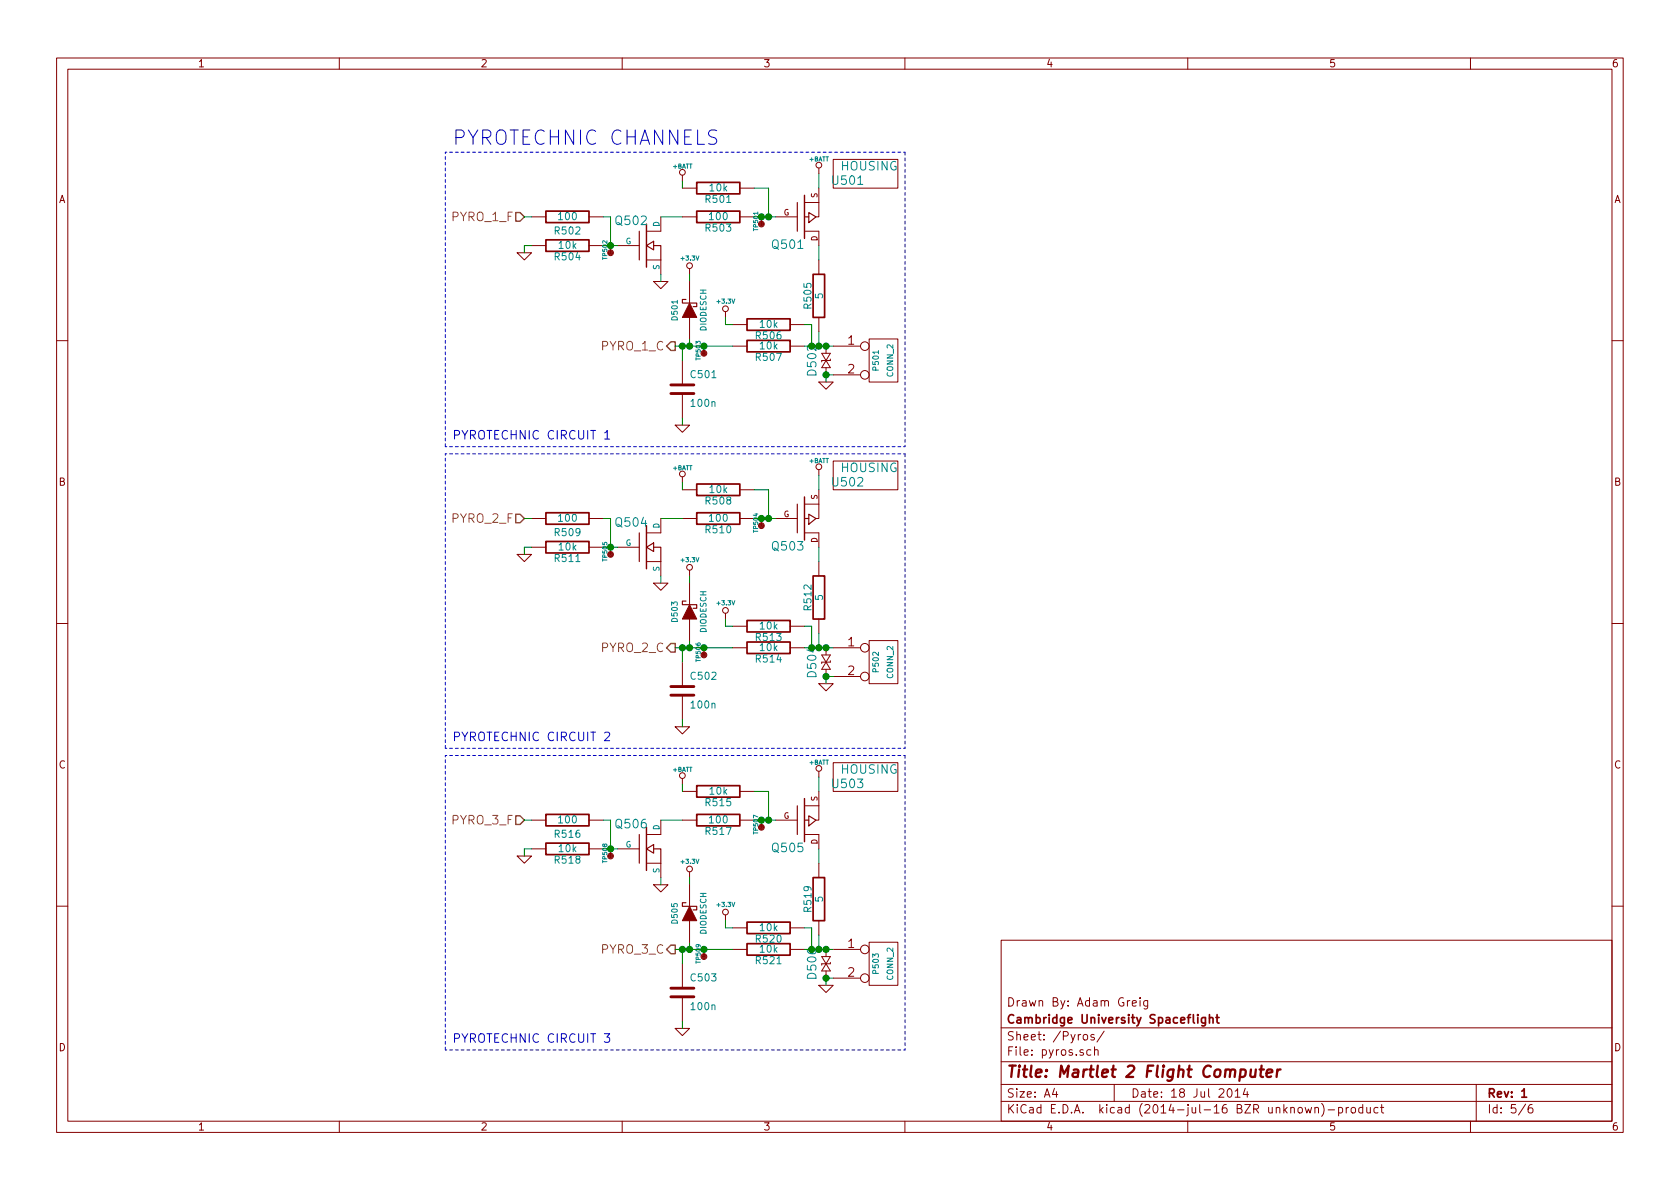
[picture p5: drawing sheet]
EESchema Schematic File Version 2
LIBS:power
LIBS:device
LIBS:transistors
LIBS:conn
LIBS:linear
LIBS:regul
LIBS:74xx
LIBS:cmos4000
LIBS:adc-dac
LIBS:memory
LIBS:xilinx
LIBS:special
LIBS:microcontrollers
LIBS:dsp
LIBS:microchip
LIBS:analog_switches
LIBS:motorola
LIBS:texas
LIBS:intel
LIBS:audio
LIBS:interface
LIBS:digital-audio
LIBS:philips
LIBS:display
LIBS:cypress
LIBS:siliconi
LIBS:opto
LIBS:atmel
LIBS:contrib
LIBS:valves
LIBS:adum5201
LIBS:adxl375
LIBS:apu1205-hf-3
LIBS:part
LIBS:sp100-2t
LIBS:stm32f303c
LIBS:swd
LIBS:testpad
LIBS:adxl345
LIBS:l3g4200d
LIBS:hmc5883l
LIBS:ad8495
LIBS:ad8226
LIBS:tmp36
LIBS:ms5611-01ba03
LIBS:op1177
LIBS:stm32f415rg
LIBS:op2177
LIBS:microsd
LIBS:adp3335
LIBS:ad8541
LIBS:ad8656
LIBS:stm32f405vgt
LIBS:adum1201
LIBS:cga0402mlc-12g
LIBS:m2fc-cache
EELAYER 24 0
EELAYER END
$Descr A4 11693 8268
encoding utf-8
Sheet 5 6
Title "Martlet 2 Flight Computer"
Date "18 Jul 2014"
Rev "1"
Comp "Cambridge University Spaceflight"
Comment1 "Drawn By: Adam Greig"
Comment2 ""
Comment3 ""
Comment4 ""
$EndDescr
Text Notes 3150 3050 0    60   ~ 0
PYROTECHNIC CIRCUIT 1
$Comp
L GND #PWR0155
U 1 1
P 3650 1750
F 0 "#PWR0155" H 3650 1750 30  0001 C CNN
F 1 "GND" H 3650 1680 30  0001 C CNN
F 2 "" H 3650 1750 60  0001 C CNN
F 3 "" H 3650 1750 60  0001 C CNN
	1    3650 1750
	1    0    0    -1  
$EndComp
$Comp
L GND #PWR0156
U 1 1
P 4600 1950
F 0 "#PWR0156" H 4600 1950 30  0001 C CNN
F 1 "GND" H 4600 1880 30  0001 C CNN
F 2 "" H 4600 1950 60  0001 C CNN
F 3 "" H 4600 1950 60  0001 C CNN
	1    4600 1950
	1    0    0    -1  
$EndComp
$Comp
L +BATT #PWR0157
U 1 1
P 4750 1250
F 0 "#PWR0157" H 4750 1200 20  0001 C CNN
F 1 "+BATT" H 4750 1350 30  0000 C CNN
F 2 "" H 4750 1250 60  0001 C CNN
F 3 "" H 4750 1250 60  0001 C CNN
	1    4750 1250
	1    0    0    -1  
$EndComp
$Comp
L R R502
U 1 1
P 3950 1500
F 0 "R502" V 4050 1500 50  0000 C CNN
F 1 "100" V 3950 1500 50  0000 C CNN
F 2 "m2fc:R0603" H 3950 1500 60  0001 C CNN
F 3 "" H 3950 1500 60  0001 C CNN
F 4 "2331989" V 3950 1500 60  0001 C CNN "Farnell"
	1    3950 1500
	0    1    1    0   
$EndComp
$Comp
L +BATT #PWR0158
U 1 1
P 5700 1200
F 0 "#PWR0158" H 5700 1150 20  0001 C CNN
F 1 "+BATT" H 5700 1300 30  0000 C CNN
F 2 "" H 5700 1200 60  0001 C CNN
F 3 "" H 5700 1200 60  0001 C CNN
	1    5700 1200
	1    0    0    -1  
$EndComp
$Comp
L GND #PWR0159
U 1 1
P 5750 2650
F 0 "#PWR0159" H 5750 2650 30  0001 C CNN
F 1 "GND" H 5750 2580 30  0001 C CNN
F 2 "" H 5750 2650 60  0001 C CNN
F 3 "" H 5750 2650 60  0001 C CNN
	1    5750 2650
	1    0    0    -1  
$EndComp
$Comp
L R R505
U 1 1
P 5700 2050
F 0 "R505" V 5780 2050 50  0000 C CNN
F 1 "5" V 5700 2050 50  0000 C CNN
F 2 "m2fc:PWR4318" H 5700 2050 60  0001 C CNN
F 3 "" H 5700 2050 60  0001 C CNN
F 4 "2328356" V 5700 2050 60  0001 C CNN "Farnell"
	1    5700 2050
	-1   0    0    1   
$EndComp
$Comp
L MOSFET_P Q501
U 1 1
P 5600 1500
F 0 "Q501" H 5600 1690 60  0000 R CNN
F 1 "MOSFET_P" H 6200 1550 60  0001 R CNN
F 2 "m2fc:SOT-23-MOSFET" H 5600 1500 60  0001 C CNN
F 3 "" H 5600 1500 60  0001 C CNN
F 4 "1894738" H 5600 1500 60  0001 C CNN "Farnell"
	1    5600 1500
	1    0    0    1   
$EndComp
$Comp
L MOSFET_N Q502
U 1 1
P 4500 1700
F 0 "Q502" H 4510 1870 60  0000 R CNN
F 1 "MOSFET_N" H 4510 1550 60  0001 R CNN
F 2 "m2fc:SOT-23-MOSFET" H 4500 1700 60  0001 C CNN
F 3 "" H 4500 1700 60  0001 C CNN
F 4 "1510761" H 4500 1700 60  0001 C CNN "Farnell"
	1    4500 1700
	1    0    0    -1  
$EndComp
$Comp
L R R503
U 1 1
P 5000 1500
F 0 "R503" V 5080 1500 50  0000 C CNN
F 1 "100" V 5000 1500 50  0000 C CNN
F 2 "m2fc:R0603" H 5000 1500 60  0001 C CNN
F 3 "" H 5000 1500 60  0001 C CNN
F 4 "2331989" V 5000 1500 60  0001 C CNN "Farnell"
	1    5000 1500
	0    1    1    0   
$EndComp
$Comp
L R R507
U 1 1
P 5350 2400
F 0 "R507" V 5430 2400 50  0000 C CNN
F 1 "10k" V 5350 2400 50  0000 C CNN
F 2 "m2fc:R0603" H 5350 2400 60  0001 C CNN
F 3 "" H 5350 2400 60  0001 C CNN
F 4 "2332016" V 5350 2400 60  0001 C CNN "Farnell"
	1    5350 2400
	0    1    1    0   
$EndComp
$Comp
L R R506
U 1 1
P 5350 2250
F 0 "R506" V 5430 2250 50  0000 C CNN
F 1 "10k" V 5350 2250 50  0000 C CNN
F 2 "m2fc:R0603" H 5350 2250 60  0001 C CNN
F 3 "" H 5350 2250 60  0001 C CNN
F 4 "2332016" V 5350 2250 60  0001 C CNN "Farnell"
	1    5350 2250
	0    1    1    0   
$EndComp
$Comp
L R R501
U 1 1
P 5000 1300
F 0 "R501" V 5080 1300 50  0000 C CNN
F 1 "10k" V 5000 1300 50  0000 C CNN
F 2 "m2fc:R0603" H 5000 1300 60  0001 C CNN
F 3 "" H 5000 1300 60  0001 C CNN
F 4 "2332016" V 5000 1300 60  0001 C CNN "Farnell"
	1    5000 1300
	0    1    1    0   
$EndComp
$Comp
L R R504
U 1 1
P 3950 1700
F 0 "R504" V 4030 1700 50  0000 C CNN
F 1 "10k" V 3950 1700 50  0000 C CNN
F 2 "m2fc:R0603" H 3950 1700 60  0001 C CNN
F 3 "" H 3950 1700 60  0001 C CNN
F 4 "2332016" V 3950 1700 60  0001 C CNN "Farnell"
	1    3950 1700
	0    1    1    0   
$EndComp
$Comp
L CONN_2 P501
U 1 1
P 6150 2500
F 0 "P501" V 6100 2500 40  0000 C CNN
F 1 "CONN_2" V 6200 2500 40  0000 C CNN
F 2 "m2fc:S02B-PASK-2" H 6150 2500 60  0001 C CNN
F 3 "" H 6150 2500 60  0001 C CNN
F 4 "1830747" V 6150 2500 60  0001 C CNN "Farnell"
	1    6150 2500
	1    0    0    -1  
$EndComp
Text HLabel 3650 1500 0    60   Input ~ 0
PYRO_1_F
Text HLabel 4700 2400 0    60   Output ~ 0
PYRO_1_C
Text Notes 3150 1000 0    100  ~ 0
PYROTECHNIC CHANNELS
$Comp
L TESTPAD TP501
U 1 1
P 5300 1500
F 0 "TP501" H 5330 1460 30  0000 C CNN
F 1 "TESTPAD" H 5300 1550 60  0001 C CNN
F 2 "m2fc:TESTPAD" H 5300 1500 60  0001 C CNN
F 3 "" H 5300 1500 60  0000 C CNN
	1    5300 1500
	0    1    1    0   
$EndComp
$Comp
L +3.3V #PWR0160
U 1 1
P 5050 2200
F 0 "#PWR0160" H 5050 2160 30  0001 C CNN
F 1 "+3.3V" H 5050 2310 30  0000 C CNN
F 2 "" H 5050 2200 60  0000 C CNN
F 3 "" H 5050 2200 60  0000 C CNN
	1    5050 2200
	1    0    0    -1  
$EndComp
$Comp
L +3.3V #PWR0161
U 1 1
P 4800 1900
F 0 "#PWR0161" H 4800 1860 30  0001 C CNN
F 1 "+3.3V" H 4800 2010 30  0000 C CNN
F 2 "" H 4800 1900 60  0000 C CNN
F 3 "" H 4800 1900 60  0000 C CNN
	1    4800 1900
	1    0    0    -1  
$EndComp
$Comp
L PART U501
U 1 1
P 5850 1250
F 0 "U501" H 5900 1250 60  0000 C CNN
F 1 "HOUSING" H 6050 1350 60  0000 C CNN
F 2 "" H 5850 1250 60  0001 C CNN
F 3 "" H 5850 1250 60  0000 C CNN
F 4 "1830726" H 5850 1250 60  0001 C CNN "Farnell"
	1    5850 1250
	1    0    0    -1  
$EndComp
$Comp
L CGA0402MLC-12G D502
U 1 1
P 5750 2400
F 0 "D502" H 5850 2300 60  0000 C CNN
F 1 "CGA0402MLC-12G" H 5850 2510 60  0001 C CNN
F 2 "m2fc:R0402" H 5750 2400 60  0001 C CNN
F 3 "" H 5750 2400 60  0000 C CNN
F 4 "2368169" H 5750 2400 60  0001 C CNN "Farnell"
	1    5750 2400
	0    1    1    0   
$EndComp
$Comp
L TESTPAD TP502
U 1 1
P 4250 1700
F 0 "TP502" H 4280 1660 30  0000 C CNN
F 1 "TESTPAD" H 4250 1750 60  0001 C CNN
F 2 "m2fc:TESTPAD" H 4250 1700 60  0001 C CNN
F 3 "" H 4250 1700 60  0000 C CNN
	1    4250 1700
	0    1    1    0   
$EndComp
$Comp
L TESTPAD TP503
U 1 1
P 4900 2400
F 0 "TP503" H 4930 2360 30  0000 C CNN
F 1 "TESTPAD" H 4900 2450 60  0001 C CNN
F 2 "m2fc:TESTPAD" H 4900 2400 60  0001 C CNN
F 3 "" H 4900 2400 60  0000 C CNN
	1    4900 2400
	0    1    1    0   
$EndComp
$Comp
L C C501
U 1 1
P 4750 2700
F 0 "C501" H 4800 2800 50  0000 L CNN
F 1 "100n" H 4800 2600 50  0000 L CNN
F 2 "m2fc:C0603" H 4750 2700 60  0001 C CNN
F 3 "" H 4750 2700 60  0001 C CNN
F 4 "1759037" H 4750 2700 60  0001 C CNN "Farnell"
	1    4750 2700
	1    0    0    -1  
$EndComp
Wire Wire Line
	4600 1900 4600 1950
Wire Wire Line
	5700 1200 5700 1300
Wire Wire Line
	5650 2250 5650 2400
Wire Wire Line
	5750 2600 5800 2600
Wire Wire Line
	4600 1500 4750 1500
Wire Wire Line
	3650 1700 3650 1750
Wire Wire Line
	3700 1700 3650 1700
Wire Wire Line
	4250 1500 4250 1700
Wire Wire Line
	4200 1500 4250 1500
Connection ~ 5350 1500
Wire Wire Line
	5350 1300 5350 1500
Wire Wire Line
	4750 1250 4750 1300
Wire Wire Line
	5700 1800 5700 1700
Wire Wire Line
	4800 1950 4800 1900
Connection ~ 5650 2400
Wire Wire Line
	5600 2250 5650 2250
Wire Wire Line
	5700 2400 5700 2300
Wire Wire Line
	5050 2250 5100 2250
Wire Wire Line
	5050 2200 5050 2250
Wire Wire Line
	4800 2400 4800 2350
Wire Wire Line
	4700 2400 5100 2400
Connection ~ 4800 2400
Wire Wire Line
	4200 1700 4300 1700
Wire Wire Line
	3700 1500 3650 1500
Wire Wire Line
	5250 1500 5400 1500
Wire Wire Line
	5750 2650 5750 2600
Wire Wire Line
	5600 2400 5800 2400
Connection ~ 5700 2400
Wire Notes Line
	6300 1050 3100 1050
Wire Notes Line
	6300 3100 6300 1050
Wire Notes Line
	3100 3100 6300 3100
Wire Notes Line
	3100 1050 3100 3100
Connection ~ 5300 1500
Connection ~ 5750 2600
Connection ~ 5750 2400
Connection ~ 4250 1700
Connection ~ 4900 2400
$Comp
L GND #PWR0162
U 1 1
P 4750 2950
F 0 "#PWR0162" H 4750 2950 30  0001 C CNN
F 1 "GND" H 4750 2880 30  0001 C CNN
F 2 "" H 4750 2950 60  0001 C CNN
F 3 "" H 4750 2950 60  0001 C CNN
	1    4750 2950
	1    0    0    -1  
$EndComp
Connection ~ 4750 2400
Wire Wire Line
	5250 1300 5350 1300
Wire Wire Line
	4750 2900 4750 2950
Wire Wire Line
	4750 2400 4750 2500
Text Notes 3150 5150 0    60   ~ 0
PYROTECHNIC CIRCUIT 2
$Comp
L GND #PWR0163
U 1 1
P 3650 3850
F 0 "#PWR0163" H 3650 3850 30  0001 C CNN
F 1 "GND" H 3650 3780 30  0001 C CNN
F 2 "" H 3650 3850 60  0001 C CNN
F 3 "" H 3650 3850 60  0001 C CNN
	1    3650 3850
	1    0    0    -1  
$EndComp
$Comp
L GND #PWR0164
U 1 1
P 4600 4050
F 0 "#PWR0164" H 4600 4050 30  0001 C CNN
F 1 "GND" H 4600 3980 30  0001 C CNN
F 2 "" H 4600 4050 60  0001 C CNN
F 3 "" H 4600 4050 60  0001 C CNN
	1    4600 4050
	1    0    0    -1  
$EndComp
$Comp
L +BATT #PWR0165
U 1 1
P 4750 3350
F 0 "#PWR0165" H 4750 3300 20  0001 C CNN
F 1 "+BATT" H 4750 3450 30  0000 C CNN
F 2 "" H 4750 3350 60  0001 C CNN
F 3 "" H 4750 3350 60  0001 C CNN
	1    4750 3350
	1    0    0    -1  
$EndComp
$Comp
L R R509
U 1 1
P 3950 3600
F 0 "R509" V 4050 3600 50  0000 C CNN
F 1 "100" V 3950 3600 50  0000 C CNN
F 2 "m2fc:R0603" H 3950 3600 60  0001 C CNN
F 3 "" H 3950 3600 60  0001 C CNN
F 4 "2331989" V 3950 3600 60  0001 C CNN "Farnell"
	1    3950 3600
	0    1    1    0   
$EndComp
$Comp
L +BATT #PWR0166
U 1 1
P 5700 3300
F 0 "#PWR0166" H 5700 3250 20  0001 C CNN
F 1 "+BATT" H 5700 3400 30  0000 C CNN
F 2 "" H 5700 3300 60  0001 C CNN
F 3 "" H 5700 3300 60  0001 C CNN
	1    5700 3300
	1    0    0    -1  
$EndComp
$Comp
L GND #PWR0167
U 1 1
P 5750 4750
F 0 "#PWR0167" H 5750 4750 30  0001 C CNN
F 1 "GND" H 5750 4680 30  0001 C CNN
F 2 "" H 5750 4750 60  0001 C CNN
F 3 "" H 5750 4750 60  0001 C CNN
	1    5750 4750
	1    0    0    -1  
$EndComp
$Comp
L R R512
U 1 1
P 5700 4150
F 0 "R512" V 5780 4150 50  0000 C CNN
F 1 "5" V 5700 4150 50  0000 C CNN
F 2 "m2fc:PWR4318" H 5700 4150 60  0001 C CNN
F 3 "" H 5700 4150 60  0001 C CNN
F 4 "2328356" V 5700 4150 60  0001 C CNN "Farnell"
	1    5700 4150
	-1   0    0    1   
$EndComp
$Comp
L MOSFET_P Q503
U 1 1
P 5600 3600
F 0 "Q503" H 5600 3790 60  0000 R CNN
F 1 "MOSFET_P" H 6200 3650 60  0001 R CNN
F 2 "m2fc:SOT-23-MOSFET" H 5600 3600 60  0001 C CNN
F 3 "" H 5600 3600 60  0001 C CNN
F 4 "1894738" H 5600 3600 60  0001 C CNN "Farnell"
	1    5600 3600
	1    0    0    1   
$EndComp
$Comp
L MOSFET_N Q504
U 1 1
P 4500 3800
F 0 "Q504" H 4510 3970 60  0000 R CNN
F 1 "MOSFET_N" H 4510 3650 60  0001 R CNN
F 2 "m2fc:SOT-23-MOSFET" H 4500 3800 60  0001 C CNN
F 3 "" H 4500 3800 60  0001 C CNN
F 4 "1510761" H 4500 3800 60  0001 C CNN "Farnell"
	1    4500 3800
	1    0    0    -1  
$EndComp
$Comp
L R R510
U 1 1
P 5000 3600
F 0 "R510" V 5080 3600 50  0000 C CNN
F 1 "100" V 5000 3600 50  0000 C CNN
F 2 "m2fc:R0603" H 5000 3600 60  0001 C CNN
F 3 "" H 5000 3600 60  0001 C CNN
F 4 "2331989" V 5000 3600 60  0001 C CNN "Farnell"
	1    5000 3600
	0    1    1    0   
$EndComp
$Comp
L R R514
U 1 1
P 5350 4500
F 0 "R514" V 5430 4500 50  0000 C CNN
F 1 "10k" V 5350 4500 50  0000 C CNN
F 2 "m2fc:R0603" H 5350 4500 60  0001 C CNN
F 3 "" H 5350 4500 60  0001 C CNN
F 4 "2332016" V 5350 4500 60  0001 C CNN "Farnell"
	1    5350 4500
	0    1    1    0   
$EndComp
$Comp
L R R513
U 1 1
P 5350 4350
F 0 "R513" V 5430 4350 50  0000 C CNN
F 1 "10k" V 5350 4350 50  0000 C CNN
F 2 "m2fc:R0603" H 5350 4350 60  0001 C CNN
F 3 "" H 5350 4350 60  0001 C CNN
F 4 "2332016" V 5350 4350 60  0001 C CNN "Farnell"
	1    5350 4350
	0    1    1    0   
$EndComp
$Comp
L R R508
U 1 1
P 5000 3400
F 0 "R508" V 5080 3400 50  0000 C CNN
F 1 "10k" V 5000 3400 50  0000 C CNN
F 2 "m2fc:R0603" H 5000 3400 60  0001 C CNN
F 3 "" H 5000 3400 60  0001 C CNN
F 4 "2332016" V 5000 3400 60  0001 C CNN "Farnell"
	1    5000 3400
	0    1    1    0   
$EndComp
$Comp
L R R511
U 1 1
P 3950 3800
F 0 "R511" V 4030 3800 50  0000 C CNN
F 1 "10k" V 3950 3800 50  0000 C CNN
F 2 "m2fc:R0603" H 3950 3800 60  0001 C CNN
F 3 "" H 3950 3800 60  0001 C CNN
F 4 "2332016" V 3950 3800 60  0001 C CNN "Farnell"
	1    3950 3800
	0    1    1    0   
$EndComp
$Comp
L CONN_2 P502
U 1 1
P 6150 4600
F 0 "P502" V 6100 4600 40  0000 C CNN
F 1 "CONN_2" V 6200 4600 40  0000 C CNN
F 2 "m2fc:S02B-PASK-2" H 6150 4600 60  0001 C CNN
F 3 "" H 6150 4600 60  0001 C CNN
F 4 "1830747" V 6150 4600 60  0001 C CNN "Farnell"
	1    6150 4600
	1    0    0    -1  
$EndComp
Text HLabel 3650 3600 0    60   Input ~ 0
PYRO_2_F
Text HLabel 4700 4500 0    60   Output ~ 0
PYRO_2_C
$Comp
L TESTPAD TP504
U 1 1
P 5300 3600
F 0 "TP504" H 5330 3560 30  0000 C CNN
F 1 "TESTPAD" H 5300 3650 60  0001 C CNN
F 2 "m2fc:TESTPAD" H 5300 3600 60  0001 C CNN
F 3 "" H 5300 3600 60  0000 C CNN
	1    5300 3600
	0    1    1    0   
$EndComp
$Comp
L +3.3V #PWR0168
U 1 1
P 5050 4300
F 0 "#PWR0168" H 5050 4260 30  0001 C CNN
F 1 "+3.3V" H 5050 4410 30  0000 C CNN
F 2 "" H 5050 4300 60  0000 C CNN
F 3 "" H 5050 4300 60  0000 C CNN
	1    5050 4300
	1    0    0    -1  
$EndComp
$Comp
L +3.3V #PWR0169
U 1 1
P 4800 4000
F 0 "#PWR0169" H 4800 3960 30  0001 C CNN
F 1 "+3.3V" H 4800 4110 30  0000 C CNN
F 2 "" H 4800 4000 60  0000 C CNN
F 3 "" H 4800 4000 60  0000 C CNN
	1    4800 4000
	1    0    0    -1  
$EndComp
$Comp
L PART U502
U 1 1
P 5850 3350
F 0 "U502" H 5900 3350 60  0000 C CNN
F 1 "HOUSING" H 6050 3450 60  0000 C CNN
F 2 "" H 5850 3350 60  0001 C CNN
F 3 "" H 5850 3350 60  0000 C CNN
F 4 "1830726" H 5850 3350 60  0001 C CNN "Farnell"
	1    5850 3350
	1    0    0    -1  
$EndComp
$Comp
L CGA0402MLC-12G D504
U 1 1
P 5750 4500
F 0 "D504" H 5850 4400 60  0000 C CNN
F 1 "CGA0402MLC-12G" H 5850 4610 60  0001 C CNN
F 2 "m2fc:R0402" H 5750 4500 60  0001 C CNN
F 3 "" H 5750 4500 60  0000 C CNN
F 4 "2368169" H 5750 4500 60  0001 C CNN "Farnell"
	1    5750 4500
	0    1    1    0   
$EndComp
$Comp
L TESTPAD TP505
U 1 1
P 4250 3800
F 0 "TP505" H 4280 3760 30  0000 C CNN
F 1 "TESTPAD" H 4250 3850 60  0001 C CNN
F 2 "m2fc:TESTPAD" H 4250 3800 60  0001 C CNN
F 3 "" H 4250 3800 60  0000 C CNN
	1    4250 3800
	0    1    1    0   
$EndComp
$Comp
L TESTPAD TP506
U 1 1
P 4900 4500
F 0 "TP506" H 4930 4460 30  0000 C CNN
F 1 "TESTPAD" H 4900 4550 60  0001 C CNN
F 2 "m2fc:TESTPAD" H 4900 4500 60  0001 C CNN
F 3 "" H 4900 4500 60  0000 C CNN
	1    4900 4500
	0    1    1    0   
$EndComp
$Comp
L C C502
U 1 1
P 4750 4800
F 0 "C502" H 4800 4900 50  0000 L CNN
F 1 "100n" H 4800 4700 50  0000 L CNN
F 2 "m2fc:C0603" H 4750 4800 60  0001 C CNN
F 3 "" H 4750 4800 60  0001 C CNN
F 4 "1759037" H 4750 4800 60  0001 C CNN "Farnell"
	1    4750 4800
	1    0    0    -1  
$EndComp
Wire Wire Line
	4600 4000 4600 4050
Wire Wire Line
	5700 3300 5700 3400
Wire Wire Line
	5650 4350 5650 4500
Wire Wire Line
	5750 4700 5800 4700
Wire Wire Line
	4600 3600 4750 3600
Wire Wire Line
	3650 3800 3650 3850
Wire Wire Line
	3700 3800 3650 3800
Wire Wire Line
	4250 3600 4250 3800
Wire Wire Line
	4200 3600 4250 3600
Connection ~ 5350 3600
Wire Wire Line
	5350 3400 5350 3600
Wire Wire Line
	4750 3350 4750 3400
Wire Wire Line
	5700 3900 5700 3800
Wire Wire Line
	4800 4050 4800 4000
Connection ~ 5650 4500
Wire Wire Line
	5600 4350 5650 4350
Wire Wire Line
	5700 4500 5700 4400
Wire Wire Line
	5050 4350 5100 4350
Wire Wire Line
	5050 4300 5050 4350
Wire Wire Line
	4800 4500 4800 4450
Wire Wire Line
	4700 4500 5100 4500
Connection ~ 4800 4500
Wire Wire Line
	4200 3800 4300 3800
Wire Wire Line
	3700 3600 3650 3600
Wire Wire Line
	5250 3600 5400 3600
Wire Wire Line
	5750 4750 5750 4700
Wire Wire Line
	5600 4500 5800 4500
Connection ~ 5700 4500
Wire Notes Line
	6300 3150 3100 3150
Wire Notes Line
	6300 5200 6300 3150
Wire Notes Line
	3100 5200 6300 5200
Wire Notes Line
	3100 3150 3100 5200
Connection ~ 5300 3600
Connection ~ 5750 4700
Connection ~ 5750 4500
Connection ~ 4250 3800
Connection ~ 4900 4500
$Comp
L GND #PWR0170
U 1 1
P 4750 5050
F 0 "#PWR0170" H 4750 5050 30  0001 C CNN
F 1 "GND" H 4750 4980 30  0001 C CNN
F 2 "" H 4750 5050 60  0001 C CNN
F 3 "" H 4750 5050 60  0001 C CNN
	1    4750 5050
	1    0    0    -1  
$EndComp
Connection ~ 4750 4500
Wire Wire Line
	5250 3400 5350 3400
Wire Wire Line
	4750 5000 4750 5050
Wire Wire Line
	4750 4500 4750 4600
Text Notes 3150 7250 0    60   ~ 0
PYROTECHNIC CIRCUIT 3
$Comp
L GND #PWR0171
U 1 1
P 3650 5950
F 0 "#PWR0171" H 3650 5950 30  0001 C CNN
F 1 "GND" H 3650 5880 30  0001 C CNN
F 2 "" H 3650 5950 60  0001 C CNN
F 3 "" H 3650 5950 60  0001 C CNN
	1    3650 5950
	1    0    0    -1  
$EndComp
$Comp
L GND #PWR0172
U 1 1
P 4600 6150
F 0 "#PWR0172" H 4600 6150 30  0001 C CNN
F 1 "GND" H 4600 6080 30  0001 C CNN
F 2 "" H 4600 6150 60  0001 C CNN
F 3 "" H 4600 6150 60  0001 C CNN
	1    4600 6150
	1    0    0    -1  
$EndComp
$Comp
L +BATT #PWR0173
U 1 1
P 4750 5450
F 0 "#PWR0173" H 4750 5400 20  0001 C CNN
F 1 "+BATT" H 4750 5550 30  0000 C CNN
F 2 "" H 4750 5450 60  0001 C CNN
F 3 "" H 4750 5450 60  0001 C CNN
	1    4750 5450
	1    0    0    -1  
$EndComp
$Comp
L R R516
U 1 1
P 3950 5700
F 0 "R516" V 4050 5700 50  0000 C CNN
F 1 "100" V 3950 5700 50  0000 C CNN
F 2 "m2fc:R0603" H 3950 5700 60  0001 C CNN
F 3 "" H 3950 5700 60  0001 C CNN
F 4 "2331989" V 3950 5700 60  0001 C CNN "Farnell"
	1    3950 5700
	0    1    1    0   
$EndComp
$Comp
L +BATT #PWR0174
U 1 1
P 5700 5400
F 0 "#PWR0174" H 5700 5350 20  0001 C CNN
F 1 "+BATT" H 5700 5500 30  0000 C CNN
F 2 "" H 5700 5400 60  0001 C CNN
F 3 "" H 5700 5400 60  0001 C CNN
	1    5700 5400
	1    0    0    -1  
$EndComp
$Comp
L GND #PWR0175
U 1 1
P 5750 6850
F 0 "#PWR0175" H 5750 6850 30  0001 C CNN
F 1 "GND" H 5750 6780 30  0001 C CNN
F 2 "" H 5750 6850 60  0001 C CNN
F 3 "" H 5750 6850 60  0001 C CNN
	1    5750 6850
	1    0    0    -1  
$EndComp
$Comp
L R R519
U 1 1
P 5700 6250
F 0 "R519" V 5780 6250 50  0000 C CNN
F 1 "5" V 5700 6250 50  0000 C CNN
F 2 "m2fc:PWR4318" H 5700 6250 60  0001 C CNN
F 3 "" H 5700 6250 60  0001 C CNN
F 4 "2328356" V 5700 6250 60  0001 C CNN "Farnell"
	1    5700 6250
	-1   0    0    1   
$EndComp
$Comp
L MOSFET_P Q505
U 1 1
P 5600 5700
F 0 "Q505" H 5600 5890 60  0000 R CNN
F 1 "MOSFET_P" H 6200 5750 60  0001 R CNN
F 2 "m2fc:SOT-23-MOSFET" H 5600 5700 60  0001 C CNN
F 3 "" H 5600 5700 60  0001 C CNN
F 4 "1894738" H 5600 5700 60  0001 C CNN "Farnell"
	1    5600 5700
	1    0    0    1   
$EndComp
$Comp
L MOSFET_N Q506
U 1 1
P 4500 5900
F 0 "Q506" H 4510 6070 60  0000 R CNN
F 1 "MOSFET_N" H 4510 5750 60  0001 R CNN
F 2 "m2fc:SOT-23-MOSFET" H 4500 5900 60  0001 C CNN
F 3 "" H 4500 5900 60  0001 C CNN
F 4 "1510761" H 4500 5900 60  0001 C CNN "Farnell"
	1    4500 5900
	1    0    0    -1  
$EndComp
$Comp
L R R517
U 1 1
P 5000 5700
F 0 "R517" V 5080 5700 50  0000 C CNN
F 1 "100" V 5000 5700 50  0000 C CNN
F 2 "m2fc:R0603" H 5000 5700 60  0001 C CNN
F 3 "" H 5000 5700 60  0001 C CNN
F 4 "2331989" V 5000 5700 60  0001 C CNN "Farnell"
	1    5000 5700
	0    1    1    0   
$EndComp
$Comp
L R R521
U 1 1
P 5350 6600
F 0 "R521" V 5430 6600 50  0000 C CNN
F 1 "10k" V 5350 6600 50  0000 C CNN
F 2 "m2fc:R0603" H 5350 6600 60  0001 C CNN
F 3 "" H 5350 6600 60  0001 C CNN
F 4 "2332016" V 5350 6600 60  0001 C CNN "Farnell"
	1    5350 6600
	0    1    1    0   
$EndComp
$Comp
L R R520
U 1 1
P 5350 6450
F 0 "R520" V 5430 6450 50  0000 C CNN
F 1 "10k" V 5350 6450 50  0000 C CNN
F 2 "m2fc:R0603" H 5350 6450 60  0001 C CNN
F 3 "" H 5350 6450 60  0001 C CNN
F 4 "2332016" V 5350 6450 60  0001 C CNN "Farnell"
	1    5350 6450
	0    1    1    0   
$EndComp
$Comp
L R R515
U 1 1
P 5000 5500
F 0 "R515" V 5080 5500 50  0000 C CNN
F 1 "10k" V 5000 5500 50  0000 C CNN
F 2 "m2fc:R0603" H 5000 5500 60  0001 C CNN
F 3 "" H 5000 5500 60  0001 C CNN
F 4 "2332016" V 5000 5500 60  0001 C CNN "Farnell"
	1    5000 5500
	0    1    1    0   
$EndComp
$Comp
L R R518
U 1 1
P 3950 5900
F 0 "R518" V 4030 5900 50  0000 C CNN
F 1 "10k" V 3950 5900 50  0000 C CNN
F 2 "m2fc:R0603" H 3950 5900 60  0001 C CNN
F 3 "" H 3950 5900 60  0001 C CNN
F 4 "2332016" V 3950 5900 60  0001 C CNN "Farnell"
	1    3950 5900
	0    1    1    0   
$EndComp
$Comp
L CONN_2 P503
U 1 1
P 6150 6700
F 0 "P503" V 6100 6700 40  0000 C CNN
F 1 "CONN_2" V 6200 6700 40  0000 C CNN
F 2 "m2fc:S02B-PASK-2" H 6150 6700 60  0001 C CNN
F 3 "" H 6150 6700 60  0001 C CNN
F 4 "1830747" V 6150 6700 60  0001 C CNN "Farnell"
	1    6150 6700
	1    0    0    -1  
$EndComp
Text HLabel 3650 5700 0    60   Input ~ 0
PYRO_3_F
Text HLabel 4700 6600 0    60   Output ~ 0
PYRO_3_C
$Comp
L TESTPAD TP507
U 1 1
P 5300 5700
F 0 "TP507" H 5330 5660 30  0000 C CNN
F 1 "TESTPAD" H 5300 5750 60  0001 C CNN
F 2 "m2fc:TESTPAD" H 5300 5700 60  0001 C CNN
F 3 "" H 5300 5700 60  0000 C CNN
	1    5300 5700
	0    1    1    0   
$EndComp
$Comp
L +3.3V #PWR0176
U 1 1
P 5050 6400
F 0 "#PWR0176" H 5050 6360 30  0001 C CNN
F 1 "+3.3V" H 5050 6510 30  0000 C CNN
F 2 "" H 5050 6400 60  0000 C CNN
F 3 "" H 5050 6400 60  0000 C CNN
	1    5050 6400
	1    0    0    -1  
$EndComp
$Comp
L +3.3V #PWR0177
U 1 1
P 4800 6100
F 0 "#PWR0177" H 4800 6060 30  0001 C CNN
F 1 "+3.3V" H 4800 6210 30  0000 C CNN
F 2 "" H 4800 6100 60  0000 C CNN
F 3 "" H 4800 6100 60  0000 C CNN
	1    4800 6100
	1    0    0    -1  
$EndComp
$Comp
L PART U503
U 1 1
P 5850 5450
F 0 "U503" H 5900 5450 60  0000 C CNN
F 1 "HOUSING" H 6050 5550 60  0000 C CNN
F 2 "" H 5850 5450 60  0001 C CNN
F 3 "" H 5850 5450 60  0000 C CNN
F 4 "1830726" H 5850 5450 60  0001 C CNN "Farnell"
	1    5850 5450
	1    0    0    -1  
$EndComp
$Comp
L CGA0402MLC-12G D506
U 1 1
P 5750 6600
F 0 "D506" H 5850 6500 60  0000 C CNN
F 1 "CGA0402MLC-12G" H 5850 6710 60  0001 C CNN
F 2 "m2fc:R0402" H 5750 6600 60  0001 C CNN
F 3 "" H 5750 6600 60  0000 C CNN
F 4 "2368169" H 5750 6600 60  0001 C CNN "Farnell"
	1    5750 6600
	0    1    1    0   
$EndComp
$Comp
L TESTPAD TP508
U 1 1
P 4250 5900
F 0 "TP508" H 4280 5860 30  0000 C CNN
F 1 "TESTPAD" H 4250 5950 60  0001 C CNN
F 2 "m2fc:TESTPAD" H 4250 5900 60  0001 C CNN
F 3 "" H 4250 5900 60  0000 C CNN
	1    4250 5900
	0    1    1    0   
$EndComp
$Comp
L TESTPAD TP509
U 1 1
P 4900 6600
F 0 "TP509" H 4930 6560 30  0000 C CNN
F 1 "TESTPAD" H 4900 6650 60  0001 C CNN
F 2 "m2fc:TESTPAD" H 4900 6600 60  0001 C CNN
F 3 "" H 4900 6600 60  0000 C CNN
	1    4900 6600
	0    1    1    0   
$EndComp
$Comp
L C C503
U 1 1
P 4750 6900
F 0 "C503" H 4800 7000 50  0000 L CNN
F 1 "100n" H 4800 6800 50  0000 L CNN
F 2 "m2fc:C0603" H 4750 6900 60  0001 C CNN
F 3 "" H 4750 6900 60  0001 C CNN
F 4 "1759037" H 4750 6900 60  0001 C CNN "Farnell"
	1    4750 6900
	1    0    0    -1  
$EndComp
Wire Wire Line
	4600 6100 4600 6150
Wire Wire Line
	5700 5400 5700 5500
Wire Wire Line
	5650 6450 5650 6600
Wire Wire Line
	5750 6800 5800 6800
Wire Wire Line
	4600 5700 4750 5700
Wire Wire Line
	3650 5900 3650 5950
Wire Wire Line
	3700 5900 3650 5900
Wire Wire Line
	4250 5700 4250 5900
Wire Wire Line
	4200 5700 4250 5700
Connection ~ 5350 5700
Wire Wire Line
	5350 5500 5350 5700
Wire Wire Line
	4750 5450 4750 5500
Wire Wire Line
	5700 6000 5700 5900
Wire Wire Line
	4800 6150 4800 6100
Connection ~ 5650 6600
Wire Wire Line
	5600 6450 5650 6450
Wire Wire Line
	5700 6600 5700 6500
Wire Wire Line
	5050 6450 5100 6450
Wire Wire Line
	5050 6400 5050 6450
Wire Wire Line
	4800 6600 4800 6550
Wire Wire Line
	4700 6600 5100 6600
Connection ~ 4800 6600
Wire Wire Line
	4200 5900 4300 5900
Wire Wire Line
	3700 5700 3650 5700
Wire Wire Line
	5250 5700 5400 5700
Wire Wire Line
	5750 6850 5750 6800
Wire Wire Line
	5600 6600 5800 6600
Connection ~ 5700 6600
Wire Notes Line
	6300 5250 3100 5250
Wire Notes Line
	6300 7300 6300 5250
Wire Notes Line
	3100 7300 6300 7300
Wire Notes Line
	3100 5250 3100 7300
Connection ~ 5300 5700
Connection ~ 5750 6800
Connection ~ 5750 6600
Connection ~ 4250 5900
Connection ~ 4900 6600
$Comp
L GND #PWR0178
U 1 1
P 4750 7150
F 0 "#PWR0178" H 4750 7150 30  0001 C CNN
F 1 "GND" H 4750 7080 30  0001 C CNN
F 2 "" H 4750 7150 60  0001 C CNN
F 3 "" H 4750 7150 60  0001 C CNN
	1    4750 7150
	1    0    0    -1  
$EndComp
Connection ~ 4750 6600
Wire Wire Line
	5250 5500 5350 5500
Wire Wire Line
	4750 7100 4750 7150
Wire Wire Line
	4750 6600 4750 6700
$Comp
L DIODESCH D501
U 1 1
P 4800 2150
F 0 "D501" H 4800 2250 40  0000 C CNN
F 1 "DIODESCH" H 4800 2050 40  0000 C CNN
F 2 "m2fc:SOD323" H 4800 2150 60  0001 C CNN
F 3 "" H 4800 2150 60  0000 C CNN
F 4 "1349646" H 4800 2150 60  0001 C CNN "Farnell"
	1    4800 2150
	0    -1   -1   0   
$EndComp
$Comp
L DIODESCH D503
U 1 1
P 4800 4250
F 0 "D503" H 4800 4350 40  0000 C CNN
F 1 "DIODESCH" H 4800 4150 40  0000 C CNN
F 2 "m2fc:SOD323" H 4800 4250 60  0001 C CNN
F 3 "" H 4800 4250 60  0000 C CNN
F 4 "1349646" H 4800 4250 60  0001 C CNN "Farnell"
	1    4800 4250
	0    -1   -1   0   
$EndComp
$Comp
L DIODESCH D505
U 1 1
P 4800 6350
F 0 "D505" H 4800 6450 40  0000 C CNN
F 1 "DIODESCH" H 4800 6250 40  0000 C CNN
F 2 "m2fc:SOD323" H 4800 6350 60  0001 C CNN
F 3 "" H 4800 6350 60  0000 C CNN
F 4 "1349646" H 4800 6350 60  0001 C CNN "Farnell"
	1    4800 6350
	0    -1   -1   0   
$EndComp
$EndSCHEMATC
